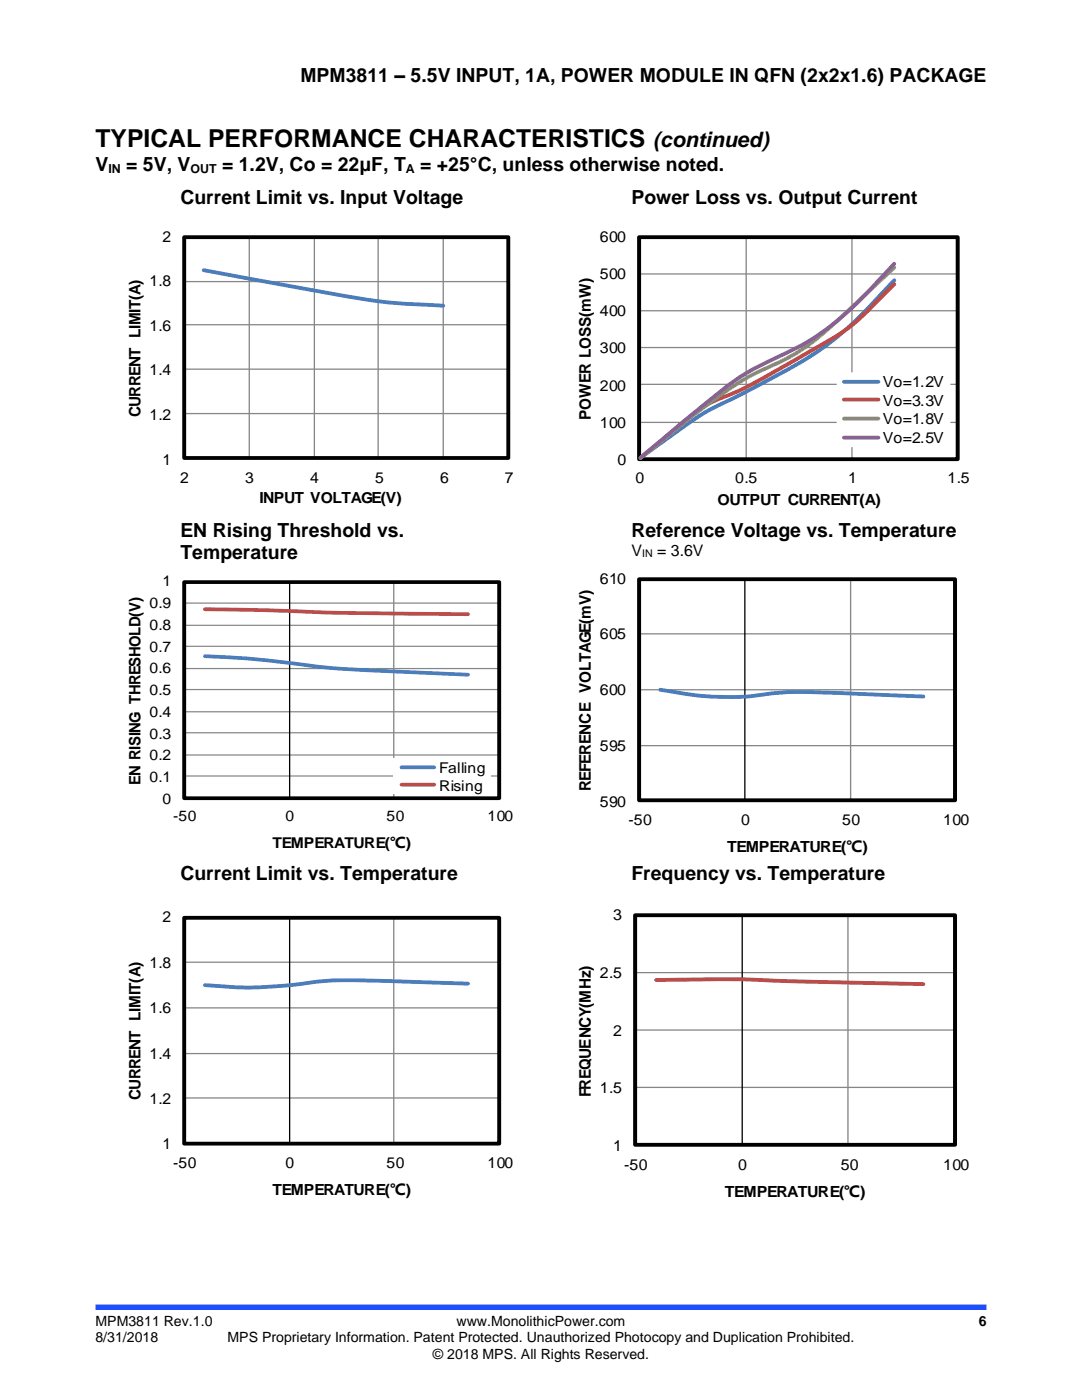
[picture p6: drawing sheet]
<svg xmlns="http://www.w3.org/2000/svg" width="216mm" height="279mm" viewBox="0 0 216 279" stroke-linecap="round" stroke-linejoin="round" font-family="sans-serif">
<path d="M19 260.9h177.8" fill="none" stroke="#1c4eff" stroke-width="1.1" stroke-linecap="butt"/>
<g fill="none" stroke="#868686" stroke-width=".26">
<path d="M36.8 47.3h64.6v44.1M36.8 56.2h64.6M49.7 47.3v44.1M62.7 47.3v44.1M75.5 47.3v44.1M88.4 47.3v44.1M127.5 47.3h63.6v44.3M127.5 54.7h63.6M148.9 47.3v44.3M170 47.3v44.3M36.8 64.8h64.6M36.8 73.7h64.6"/>
<path d="M127.5 62h63.6M127.5 69.4h63.6M127.5 76.7h63.6M36.8 82.5h64.6M127.5 84.3h63.6"/>
</g>
<path d="M36.8 47.3h64.6v44.1h-64.6z" fill="none" stroke="#000" stroke-width=".77" stroke-linecap="butt"/>
<path d="M36.8 47.3v44.1h64.6M127.5 47.3v44.3h63.6" fill="none" stroke="#000" stroke-width=".26"/>
<path d="M40.6 53.9l15.5 2.9a299.3 299.3 0 0 0 23.3 3.7l9 .5" fill="none" stroke="#4a7ebb" stroke-width=".77"/>
<path d="M127.5 47.3h63.6v44.3h-63.6z" fill="none" stroke="#000" stroke-width=".78" stroke-linecap="butt"/>
<path d="M178.4 55.9a96.4 96.4 0 0 1-13.2 12.8 145.8 145.8 0 0 1-18.3 10.5 57 57 0 0 0-13.5 8.1l-5.6 4.1" fill="none" stroke="#4a7ebb" stroke-width=".78"/>
<path d="M178.4 56.7l-3.1 3.1a41 41 0 0 1-12.7 9.8 203.3 203.3 0 0 1-16.6 9 26.2 26.2 0 0 0-10.2 6.1l-8 6.7" fill="none" stroke="#be4b48" stroke-width=".78"/>
<path d="M178.4 53.4l-8.1 7.6a61.9 61.9 0 0 1-13.4 10.6l-1.1 .6a64.6 64.6 0 0 0-16.2 9.7l-11.8 9.5" fill="none" stroke="#98b954" stroke-width=".78"/>
<path d="M178.4 52.7a100.7 100.7 0 0 1-13.2 12.8 60.2 60.2 0 0 1-12.3 6.8 53.9 53.9 0 0 0-12.5 8.5l-12.6 10.6" fill="none" stroke="#7d60a0" stroke-width=".78"/>
<path d="M167 74.3h22.6v14.9h-22.6z" fill-rule="evenodd" fill="#fff"/>
<path d="M168.4 76.2h6.9" fill="none" stroke="#4a7ebb" stroke-width=".78"/>
<path d="M168.4 79.7h6.9" fill="none" stroke="#be4b48" stroke-width=".78"/>
<path d="M168.4 83.5h6.9" fill="none" stroke="#98b954" stroke-width=".78"/>
<path d="M168.4 87.3h6.9" fill="none" stroke="#7d60a0" stroke-width=".78"/>
<path d="M78.6 116.2v43.1M36.8 120.4h62.8M36.8 124.8h62.8M36.8 129h62.8M36.8 133.4h62.8M36.8 137.6h62.8M36.8 142.1h62.8M36.8 146.2h62.8M36.8 150.7h62.8M36.8 154.9h62.8M36.8 159.3v-43.1h62.8v43.1" fill="none" stroke="#868686" stroke-width=".25"/>
<path d="M36.8 116.2h62.8v43.1h-62.8z" fill="none" stroke="#000" stroke-width=".76" stroke-linecap="butt"/>
<path d="M57.8 116.2v43.1M36.8 159.3h62.8" fill="none" stroke="#000" stroke-width=".25"/>
<path d="M40.9 131a231.7 231.7 0 0 1 24.4 2.3l8.2 .5 19.9 .9" fill="none" stroke="#4a7ebb" stroke-width=".76"/>
<path d="M40.9 121.6l10.2 .1 17.1 .6 25.2 .3" fill="none" stroke="#be4b48" stroke-width=".76"/>
<path d="M78.4 151.3h19.5v7.1h-19.5z" fill-rule="evenodd" fill="#fff"/>
<path d="M80.1 153.1h6.5" fill="none" stroke="#4a7ebb" stroke-width=".76"/>
<path d="M80.1 156.6h6.5" fill="none" stroke="#be4b48" stroke-width=".76"/>
<g fill="none" stroke="#868686" stroke-width=".26">
<path d="M169.7 115.6v44.1M127.5 126.5h63.1M127.5 137.7h63.1M127.5 148.8h63.1M127.5 159.7v-44.1h63.1v44.1M36.8 192h62.8M78.6 183.2v45M126.7 194.1h63.9M169.2 182.7v45.8M36.8 201.1h62.8M36.8 210.3h62.8M36.8 219.1h62.8"/>
<path d="M126.7 205.6h63.9M126.7 217h63.9M36.8 228.2v-45h62.8v45M126.7 228.5v-45.8h63.9v45.8"/>
</g>
<path d="M127.5 115.6h63.1v44.1h-63.1zM126.7 182.7h63.9v45.8h-63.9z" fill="none" stroke="#000" stroke-width=".78" stroke-linecap="butt"/>
<path d="M148.6 115.6v44.1M127.5 159.7h63.1M57.8 183.2v45M148.1 182.7v45.8M36.8 228.2h62.8M126.7 228.5h63.9" fill="none" stroke="#000" stroke-width=".26"/>
<path d="M131.7 137.7a59.7 59.7 0 0 0 21.2 .8 93 93 0 0 1 16.1-.1l15.2 .6" fill="none" stroke="#4a7ebb" stroke-width=".78"/>
<path d="M36.8 183.2h62.8v45h-62.8z" fill="none" stroke="#000" stroke-width=".77" stroke-linecap="butt"/>
<path d="M93.4 196.3l-3.3-.1a404.9 404.9 0 0 0-24.8-.5l-1.2 .1a86.8 86.8 0 0 1-23.2 .8" fill="none" stroke="#4a7ebb" stroke-width=".77"/>
<path d="M131 195.6l7.5-.1a256.2 256.2 0 0 1 21.4 .4l24.3 .5" fill="none" stroke="#be4b48" stroke-width=".78"/>
<text font-size="4.9" x="19" y="29.4">TYPICAL PERFORMANCE CHARACTERISTICS</text>
<text font-size="4.2" x="130.3" y="29.4">(continued)</text>
<g font-size="3.9">
<text x="60" y="16.3">MPM3811 – 5.5V INPUT, 1A, POWER MODULE IN QFN (2x2x1.6) PACKAGE</text>
<text x="19" y="34.1">V</text>
<text x="25.2" y="34.1">= 5V, V</text>
<text x="44.3" y="34.1">= 1.2V, Co = 22μF, T</text>
<text x="83.8" y="34.1">= +25°C, unless otherwise noted.</text>
<text x="36" y="40.7">Current Limit vs. Input Voltage</text>
<text x="126" y="40.7">Power Loss vs. Output Current</text>
<text x="36" y="107.2">EN Rising Threshold vs.</text>
<text x="126" y="107.2">Reference Voltage vs. Temperature</text>
<text x="36" y="111.6">Temperature</text>
<text x="36" y="175.5">Current Limit vs. Temperature</text>
<text x="126" y="175.5">Frequency vs. Temperature</text>
</g>
<g font-size="3.2">
<text x="117.9" y="83.8" transform="rotate(-90 117.9 83.8)">POWER LOSS(mW)</text>
<text x="126" y="110.9">V</text>
<text x="131.1" y="110.9">= 3.6V</text>
<text x="117.9" y="157.9" transform="rotate(-90 117.9 157.9)">REFERENCE VOLTAGE(mV)</text>
<text x="117.9" y="219" transform="rotate(-90 117.9 219)">FREQUENCY(MHz)</text>
</g>
<g font-size="3.1">
<text x="32.4" y="48.2">2</text>
<text x="119.7" y="48.2">600</text>
<text x="29.8" y="57.1">1.8</text>
<text x="119.7" y="63.1">400</text>
<text x="119.7" y="70.5">300</text>
<text x="176.2" y="77.3">Vo=1.2V</text>
<text x="28" y="83.2" transform="rotate(-90 28 83.2)">CURRENT LIMIT(A)</text>
<text x="29.8" y="83.8">1.2</text>
<text x="176.2" y="81">Vo=3.3V</text>
<text x="119.7" y="85.4">100</text>
<text x="176.2" y="84.7">Vo=1.8V</text>
<text x="123.2" y="92.8">0</text>
<text x="36" y="96.3">2</text>
<text x="48.9" y="96.3">3</text>
<text x="61.9" y="96.3">4</text>
<text x="74.8" y="96.3">5</text>
<text x="87.8" y="96.3">6</text>
<text x="100.8" y="96.3">7</text>
<text x="143.2" y="100.9">OUTPUT CURRENT(A)</text>
<text x="119.7" y="116.5">610</text>
<text x="119.7" y="127.6">605</text>
<text x="119.7" y="138.8">600</text>
<text x="119.7" y="149.9">595</text>
<text x="28" y="156.6" transform="rotate(-90 28 156.6)">EN RISING THRESHOLD(V)</text>
<text x="119.7" y="161">590</text>
<text x="125.4" y="164.7">-50</text>
<text x="147.9" y="164.7">0</text>
<text x="168" y="164.7">50</text>
<text x="188.2" y="164.7">100</text>
<text x="145.1" y="170.1">TEMPERATURE(℃)</text>
<text x="32.4" y="184.1">2</text>
<text x="122.3" y="183.6">3</text>
<text x="29.8" y="193.1">1.8</text>
<text x="119.7" y="195.1">2.5</text>
<text x="122.3" y="206.7">2</text>
<text x="28" y="219.5" transform="rotate(-90 28 219.5)">CURRENT LIMIT(A)</text>
<text x="119.7" y="218.2">1.5</text>
<text x="34.6" y="233">-50</text>
<text x="57" y="233">0</text>
<text x="77.1" y="233">50</text>
<text x="97.3" y="233">100</text>
<text x="122.3" y="229.8">1</text>
<text x="124.5" y="233.4">-50</text>
<text x="147.3" y="233.4">0</text>
<text x="167.7" y="233.4">50</text>
<text x="188.2" y="233.4">100</text>
<text x="144.6" y="238.9">TEMPERATURE(℃)</text>
</g>
<g font-size="3">
<text x="119.7" y="55.7">500</text>
<text x="29.8" y="66">1.6</text>
<text x="29.8" y="74.9">1.4</text>
<text x="119.7" y="78">200</text>
<text x="176.2" y="88.4">Vo=2.5V</text>
<text x="32.4" y="92.7">1</text>
<text x="51.8" y="100.4">INPUT VOLTAGE(V)</text>
<text x="126.8" y="96.4">0</text>
<text x="146.7" y="96.4">0.5</text>
<text x="169.2" y="96.4">1</text>
<text x="189.1" y="96.4">1.5</text>
<text x="32.4" y="117">1</text>
<text x="29.8" y="125.7">0.8</text>
<text x="29.8" y="121.4">0.9</text>
<text x="29.8" y="130.1">0.7</text>
<text x="29.8" y="134.4">0.6</text>
<text x="29.8" y="143.1">0.4</text>
<text x="29.8" y="138.7">0.5</text>
<text x="29.8" y="147.4">0.3</text>
<text x="29.8" y="151.7">0.2</text>
<text x="87.6" y="154.2">Falling</text>
<text x="29.8" y="156.1">0.1</text>
<text x="32.4" y="160.4">0</text>
<text x="87.6" y="157.8">Rising</text>
<text x="34.6" y="163.9">-50</text>
<text x="57" y="163.9">0</text>
<text x="77.1" y="163.9">50</text>
<text x="97.3" y="163.9">100</text>
<text x="54.4" y="169.2">TEMPERATURE(℃)</text>
<text x="29.8" y="202.2">1.6</text>
<text x="29.8" y="211.3">1.4</text>
<text x="29.8" y="220.3">1.2</text>
<text x="32.4" y="229.4">1</text>
<text x="54.4" y="238.5">TEMPERATURE(℃)</text>
</g>
<g font-size="2.8">
<text x="19" y="264.7">MPM3811 Rev.1.0</text>
<text x="19" y="267.9">8/31/2018</text>
<text x="45.4" y="267.9">MPS Proprietary Information. Patent Protected. Unauthorized Photocopy and Duplication Prohibited.</text>
<text x="91.1" y="264.7">www.MonolithicPower.com</text>
<text x="195.3" y="264.7">6</text>
<text x="86.4" y="271.2">© 2018 MPS. All Rights Reserved.</text>
</g>
<g font-size="2.5">
<text x="21.6" y="34.5">IN</text>
<text x="38" y="34.5">OUT</text>
<text x="81" y="34.5">A</text>
</g>
<text font-size="2.1" x="128.1" y="111.1">IN</text>
</svg>
